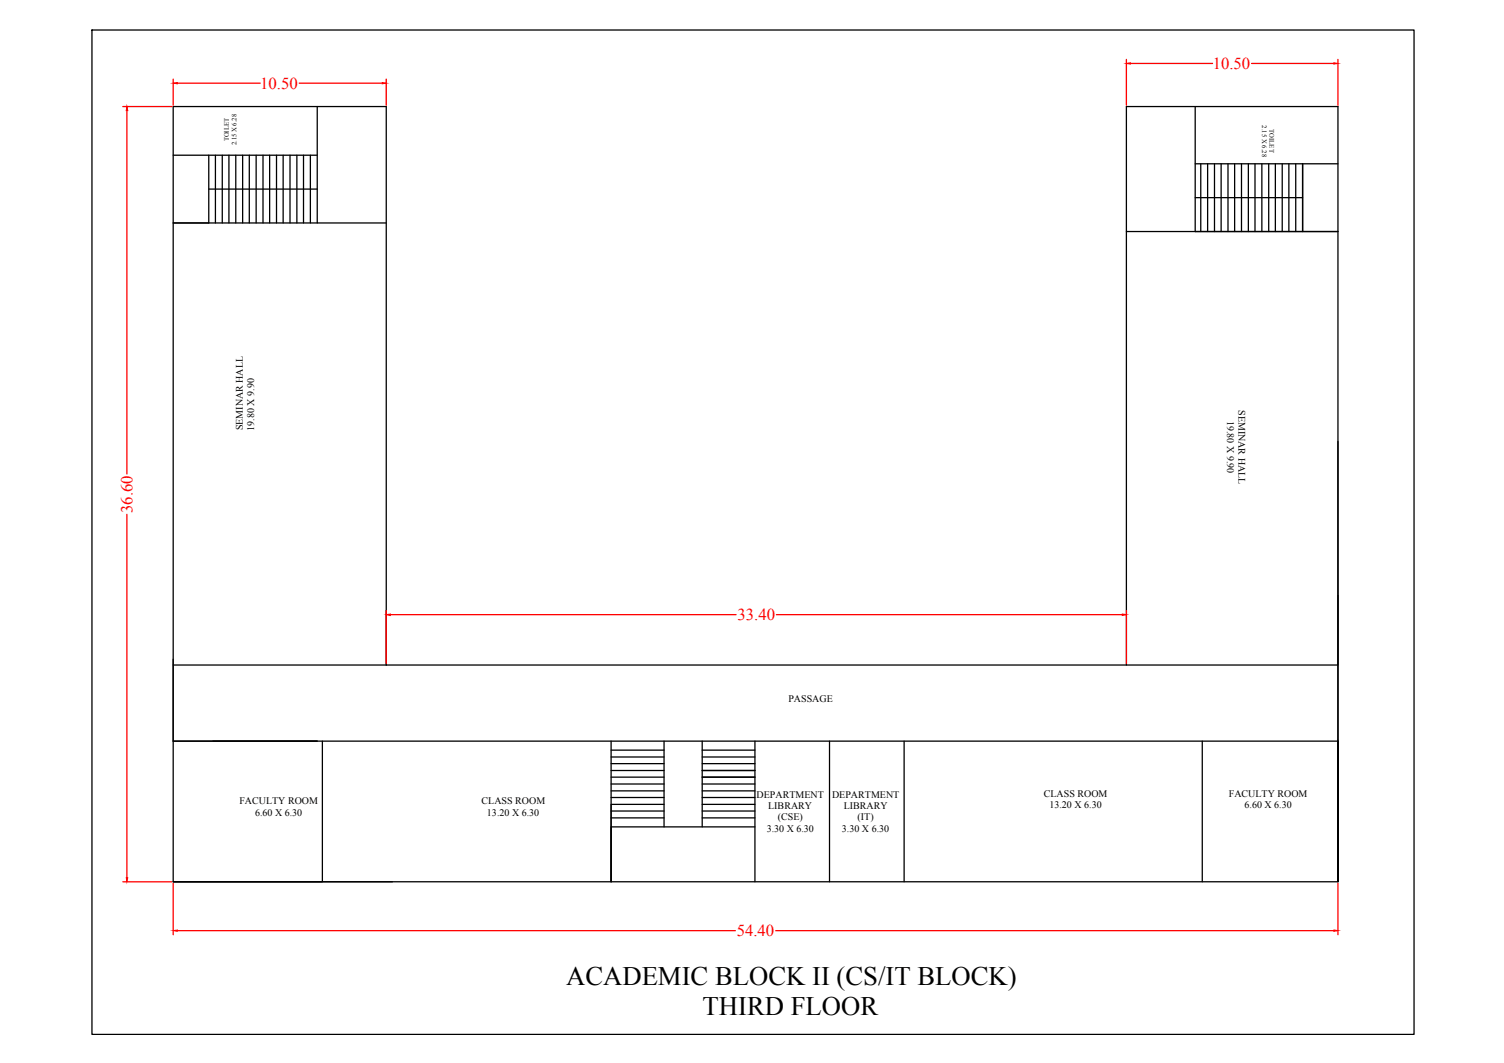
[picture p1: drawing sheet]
<svg xmlns="http://www.w3.org/2000/svg" width="297mm" height="210mm" viewBox="0 0 297 210" stroke-linecap="round" stroke-linejoin="round" font-family="sans-serif">
<!-- layer: 0 -->
<g fill="none" stroke="#000" stroke-width=".25">
<path d="M18.2 5.9h261.1v198.4h-261.1zM34.2 30.6h28.5M41.2 30.6v13.4M41.2 37.3h21.5M42.5 30.6v13.4M43.9 30.6v13.4M45.2 30.6v13.4M46.6 30.6v13.4M47.9 30.6v13.4M49.2 30.6v13.4M50.6 30.6v13.4M51.9 30.6v13.4"/>
<path d="M53.3 30.6v13.4M54.6 30.6v13.4M55.9 30.6v13.4M57.3 30.6v13.4M58.6 30.6v13.4M59.9 30.6v13.4M61.3 30.6v13.4M62.7 21v23h13.6M236.1 32.3h28.1M236.1 39h21.2M236.1 21v24.7M237.2 32.3v13.4"/>
<path d="M238.5 32.3v13.4M239.9 32.3v13.4M241.2 32.3v13.4M242.5 32.3v13.4M243.8 32.3v13.4M245.2 32.3v13.4M246.5 32.3v13.4M247.9 32.3v13.4M249.2 32.3v13.4M250.6 32.3v13.4M251.9 32.3v13.4M253.2 32.3v13.4"/>
<path d="M254.6 32.3v13.4M255.9 32.3v13.4M34.2 44h28.5M222.5 45.7h41.7M257.3 45.7v-13.4v13.4M264.2 87.2v44.1h-187.9M34.2 131.3h42.1M76.3 131.3v-110.3h-42.1v153.1M222.5 131.3v-110.3h41.7v125.3M62.7 146.3h-28.5h230M63.7 146.3v27.8h-29.5M120.7 146.3v27.8"/>
<path d="M120.7 157.5h10.4M120.7 156.2h10.4M120.7 154.8h10.4M120.7 153.5h10.4M120.7 152.1h10.4M120.7 150.8h10.4M120.7 149.5h10.4M120.7 148.1h10.4M131.1 158.8h-10.4v15.3M131.1 146.3v17M138.7 157.5h10.4M138.7 156.2h10.4"/>
<path d="M138.7 154.8h10.4M138.7 153.5h10.4M138.7 152.1h10.4M138.7 150.8h10.4M138.7 149.5h10.4M138.7 148.1h10.4M138.7 158.8h10.4M138.7 146.3v17M149.1 146.3v27.8M163.8 146.3v27.8M178.6 146.3v27.8M237.4 146.3v27.8"/>
<path d="M264.2 146.1v28v-27.8M34.2 174.1h230M120.7 160.1h10.4M120.7 161.5h10.4M138.7 160.1h10.4M138.7 161.5h10.4M149.1 163.3h-28.4v10.8"/>
</g>
<!-- layer: 3.05 -->
<g fill="none" stroke="#f00" stroke-width=".25">
<path d="M34.2 15.6v5.2M35 16.4h16.4M59.1 16.4h16.4M76.3 15.6v5.2M222.5 11.7v9.1M223.3 12.5h16.2M247.2 12.5h16.2M264.2 11.7v9.1M24.3 21h9.7M25.1 21.8v71.8M25.1 101.6v71.7M76.3 120.6v10.4"/>
<path d="M77.1 121.4h68.3M153.3 121.4h68.4M222.5 120.6v10.4M24.3 174.1h9.7M34.2 174.4v10.2M264.2 174.4v10.2M35 183.8h110.2M153.2 183.8h110.2"/>
</g>
<g fill="#f00" stroke="#f00" stroke-width=".2">
<path d="M34.2 183.8l.8-.2v.3z"/>
<path d="M263.4 183.6l.8 .2-.8 .1z"/>
<path d="M25.1 21l.1 .8h-.3z"/>
<path d="M24.9 173.3h.3l-.1 .8z"/>
<path d="M34.2 16.4l.8-.1v.3z"/>
<path d="M75.5 16.3l.8 .1-.8 .2z"/>
<path d="M222.5 12.5l.8-.1v.3z"/>
<path d="M263.4 12.4l.8 .1-.8 .2z"/>
<path d="M76.3 121.4l.8-.2v.3z"/>
<path d="M221.7 121.2l.8 .2-.8 .1z"/>
</g>
<g font-size="5.3">
<text x="111.8" y="194.5">ACADEMIC BLOCK II (CS/IT BLOCK)</text>
<text x="138.8" y="200.4">THIRD FLOOR</text>
</g>
<g font-size="3.3" fill="#f00">
<text x="51.4" y="17.5">10.50</text>
<text x="239.5" y="13.6">10.50</text>
<text x="26.2" y="101.3" transform="rotate(-90 26.2 101.3)">36.60</text>
<text x="145.7" y="122.5">33.40</text>
<text x="145.5" y="184.9">54.40</text>
</g>
<g font-size="2">
<text x="242.4" y="83.1" transform="rotate(90 242.4 83.1)">19.80 X 9.90</text>
<text x="244.6" y="81" transform="rotate(90 244.6 81)">SEMINAR HALL</text>
<text x="48" y="85" transform="rotate(-90 48 85)">SEMINAR HALL</text>
<text x="50.2" y="85" transform="rotate(-90 50.2 85)">19.80 X 9.90</text>
<text x="155.7" y="138.7">PASSAGE</text>
<text x="47.3" y="158.8">FACULTY ROOM</text>
<text x="50.4" y="161">6.60 X 6.30</text>
<text x="95.1" y="158.8">CLASS ROOM</text>
<text x="96.2" y="161.1">13.20 X 6.30</text>
<text x="149.4" y="157.5">DEPARTMENT</text>
<text x="151.7" y="159.7">LIBRARY</text>
<text x="153.6" y="162">(CSE)</text>
<text x="164.3" y="157.5">DEPARTMENT</text>
<text x="166.6" y="159.7">LIBRARY</text>
<text x="169.4" y="162">(IT)</text>
<text x="206.2" y="157.4">CLASS ROOM</text>
<text x="207.3" y="159.6">13.20 X 6.30</text>
<text x="242.7" y="157.4">FACULTY ROOM</text>
<text x="245.8" y="159.6">6.60 X 6.30</text>
<text x="151.4" y="164.2">3.30 X 6.30</text>
<text x="166.3" y="164.2">3.30 X 6.30</text>
</g>
<g font-size="1.3">
<text x="45.2" y="27.9" transform="rotate(-90 45.2 27.9)">TOILET</text>
<text x="46.7" y="28.7" transform="rotate(-90 46.7 28.7)">2.15 X 6.28</text>
<text x="249.3" y="24.8" transform="rotate(90 249.3 24.8)">2.15 X 6.28</text>
<text x="250.7" y="25.5" transform="rotate(90 250.7 25.5)">TOILET</text>
</g>
</svg>
